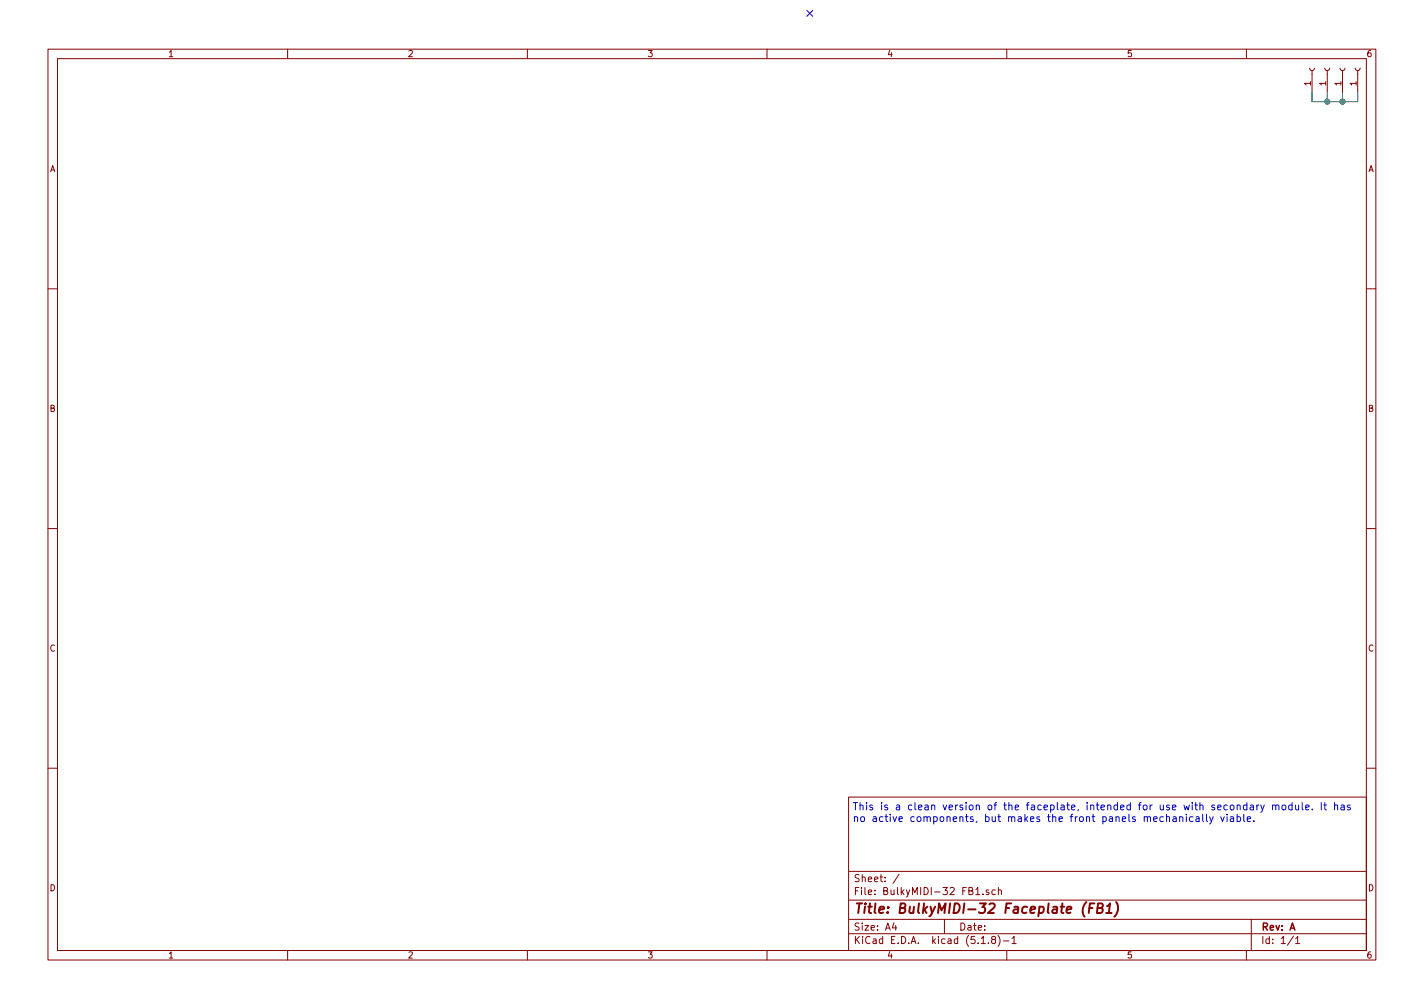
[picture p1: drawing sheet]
EESchema Schematic File Version 4
EELAYER 30 0
EELAYER END
$Descr A4 11693 8268
encoding utf-8
Sheet 1 1
Title "BulkyMIDI-32 Faceplate (FB1)"
Date ""
Rev "A"
Comp ""
Comment1 ""
Comment2 ""
Comment3 ""
Comment4 ""
$EndDescr
$Comp
L Connector:Conn_01x01_Female M1
U 1 1
P 10775 550
F 0 "M1" H 10775 650 50  0001 C CNN
F 1 "Mounting" H 10775 475 50  0001 C CNN
F 2 "mounting:M3_pin" H 10775 550 50  0001 C CNN
F 3 "" H 10775 550 50  0001 C CNN
	1    10775 550 
	0    -1   -1   0   
$EndComp
$Comp
L Connector:Conn_01x01_Female M2
U 1 1
P 10900 550
F 0 "M2" H 10900 650 50  0001 C CNN
F 1 "Mounting" H 10900 475 50  0001 C CNN
F 2 "mounting:M3_pin" H 10900 550 50  0001 C CNN
F 3 "" H 10900 550 50  0001 C CNN
	1    10900 550 
	0    -1   -1   0   
$EndComp
$Comp
L Connector:Conn_01x01_Female M3
U 1 1
P 11025 550
F 0 "M3" H 11025 650 50  0001 C CNN
F 1 "Mounting" H 11025 475 50  0001 C CNN
F 2 "mounting:M3_pin" H 11025 550 50  0001 C CNN
F 3 "" H 11025 550 50  0001 C CNN
	1    11025 550 
	0    -1   -1   0   
$EndComp
$Comp
L Connector:Conn_01x01_Female M4
U 1 1
P 11150 550
F 0 "M4" H 11150 650 50  0001 C CNN
F 1 "Mounting" H 11150 475 50  0001 C CNN
F 2 "mounting:M3_pin" H 11150 550 50  0001 C CNN
F 3 "" H 11150 550 50  0001 C CNN
	1    11150 550 
	0    -1   -1   0   
$EndComp
Text Notes 7000 6750 0    60   ~ 0
This is a clean version of the faceplate, intended for use with secondary module. It has\nno active components, but makes the front panels mechanically viable.
NoConn ~ 6650 100 
Wire Wire Line
	10775 750  10775 825 
Wire Wire Line
	10775 825  10900 825 
Wire Wire Line
	11150 825  11150 750 
Wire Wire Line
	11025 750  11025 825 
Connection ~ 11025 825 
Wire Wire Line
	11025 825  11150 825 
Wire Wire Line
	10900 750  10900 825 
Connection ~ 10900 825 
Wire Wire Line
	10900 825  11025 825 
$EndSCHEMATC
